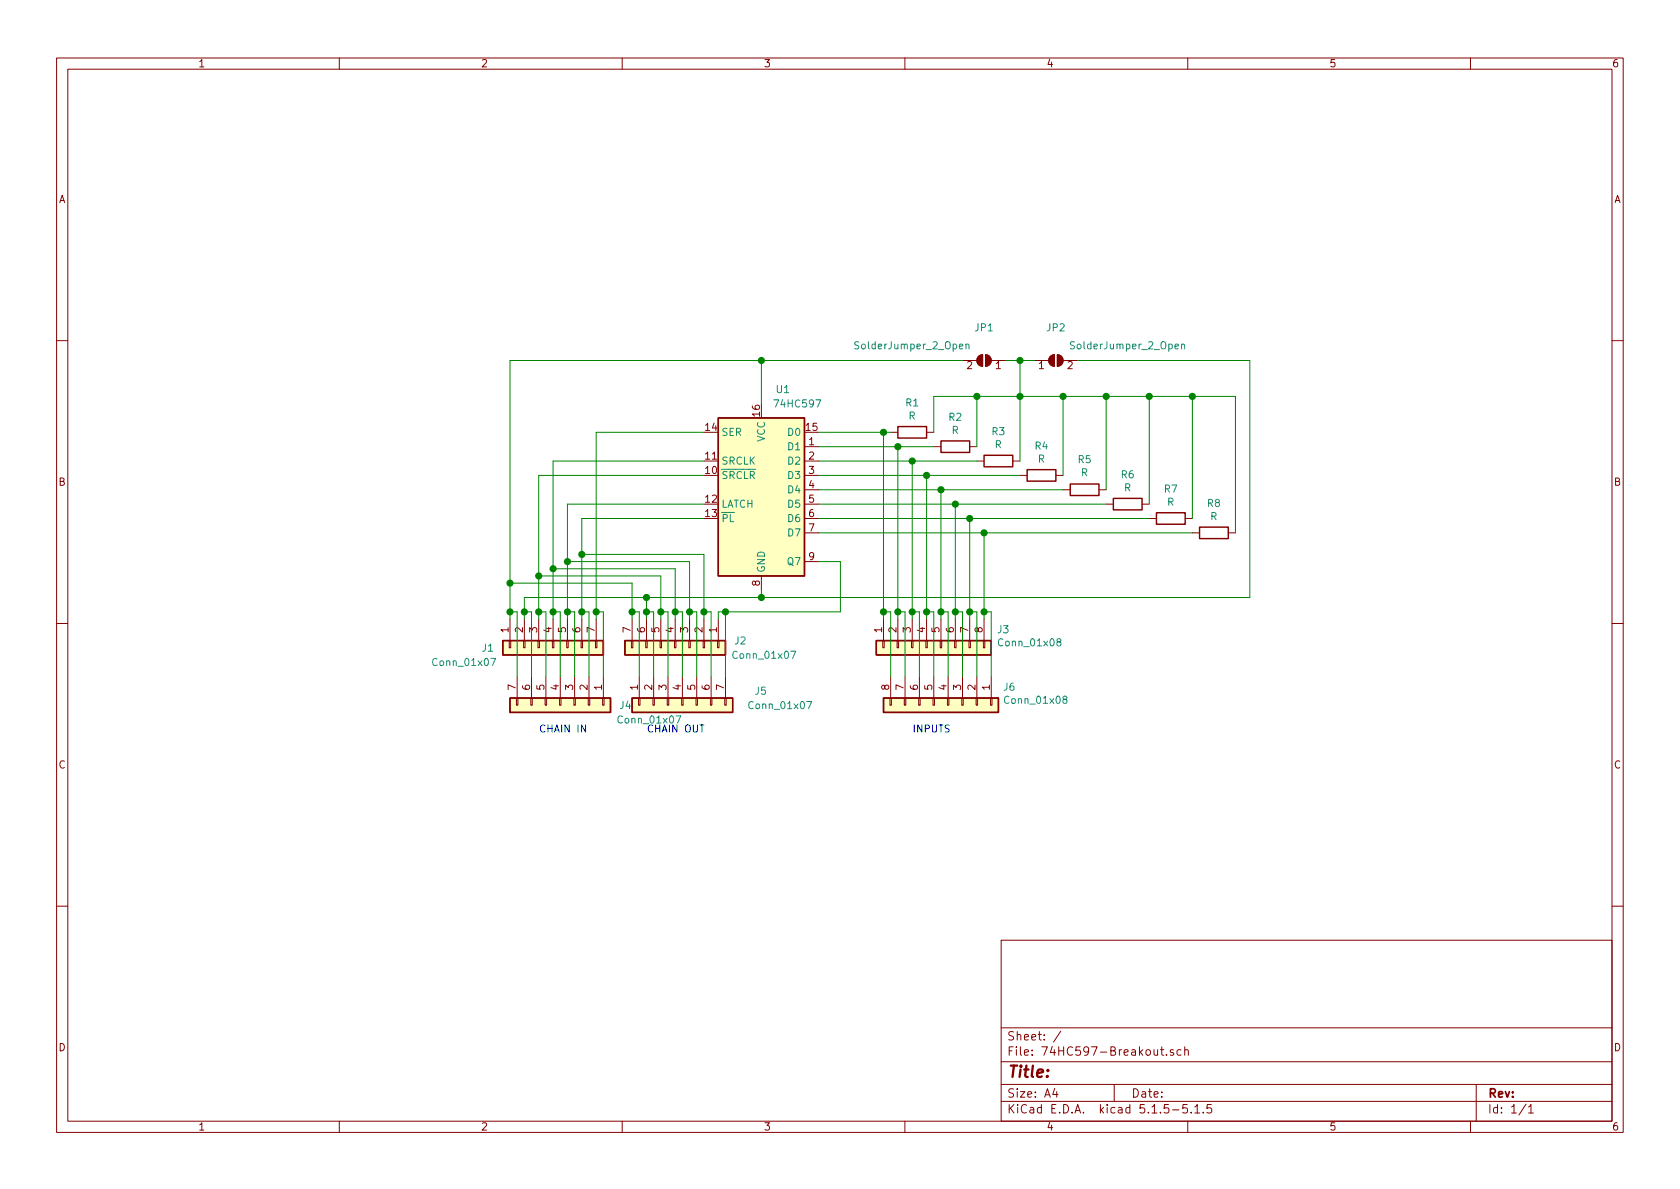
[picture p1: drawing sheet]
EESchema Schematic File Version 4
EELAYER 30 0
EELAYER END
$Descr A4 11693 8268
encoding utf-8
Sheet 1 1
Title ""
Date ""
Rev ""
Comp ""
Comment1 ""
Comment2 ""
Comment3 ""
Comment4 ""
$EndDescr
$Comp
L project:74HC597 U1
U 1 1
P 5300 3400
F 0 "U1" H 5450 4100 50  0000 C CNN
F 1 "74HC597" H 5550 4000 50  0000 C CNN
F 2 "Package_SO:SOIC-16_3.9x9.9mm_P1.27mm" H 5300 3400 50  0001 C CNN
F 3 "https://www.ti.com/lit/ds/symlink/cd74hc597.pdf?HQS=TI-null-null-digikeymode-df-pf-null-wwe&ts=1599084771761" H 5300 3400 50  0001 C CNN
	1    5300 3400
	1    0    0    -1  
$EndComp
$Comp
L Device:R R1
U 1 1
P 6350 3000
F 0 "R1" V 6143 3000 50  0000 C CNN
F 1 "R" V 6234 3000 50  0000 C CNN
F 2 "Resistor_SMD:R_0805_2012Metric" V 6280 3000 50  0001 C CNN
F 3 "~" H 6350 3000 50  0001 C CNN
	1    6350 3000
	0    1    1    0   
$EndComp
$Comp
L Device:R R2
U 1 1
P 6650 3100
F 0 "R2" V 6443 3100 50  0000 C CNN
F 1 "R" V 6534 3100 50  0000 C CNN
F 2 "Resistor_SMD:R_0805_2012Metric" V 6580 3100 50  0001 C CNN
F 3 "~" H 6650 3100 50  0001 C CNN
	1    6650 3100
	0    1    1    0   
$EndComp
$Comp
L Device:R R3
U 1 1
P 6950 3200
F 0 "R3" V 6743 3200 50  0000 C CNN
F 1 "R" V 6834 3200 50  0000 C CNN
F 2 "Resistor_SMD:R_0805_2012Metric" V 6880 3200 50  0001 C CNN
F 3 "~" H 6950 3200 50  0001 C CNN
	1    6950 3200
	0    1    1    0   
$EndComp
$Comp
L Device:R R4
U 1 1
P 7250 3300
F 0 "R4" V 7043 3300 50  0000 C CNN
F 1 "R" V 7134 3300 50  0000 C CNN
F 2 "Resistor_SMD:R_0805_2012Metric" V 7180 3300 50  0001 C CNN
F 3 "~" H 7250 3300 50  0001 C CNN
	1    7250 3300
	0    1    1    0   
$EndComp
Wire Wire Line
	5700 3200 6350 3200
Wire Wire Line
	5700 3300 6450 3300
$Comp
L Device:R R8
U 1 1
P 8450 3700
F 0 "R8" V 8243 3700 50  0000 C CNN
F 1 "R" V 8334 3700 50  0000 C CNN
F 2 "Resistor_SMD:R_0805_2012Metric" V 8380 3700 50  0001 C CNN
F 3 "~" H 8450 3700 50  0001 C CNN
	1    8450 3700
	0    1    1    0   
$EndComp
$Comp
L Device:R R7
U 1 1
P 8150 3600
F 0 "R7" V 7943 3600 50  0000 C CNN
F 1 "R" V 8034 3600 50  0000 C CNN
F 2 "Resistor_SMD:R_0805_2012Metric" V 8080 3600 50  0001 C CNN
F 3 "~" H 8150 3600 50  0001 C CNN
	1    8150 3600
	0    1    1    0   
$EndComp
$Comp
L Device:R R6
U 1 1
P 7850 3500
F 0 "R6" V 7643 3500 50  0000 C CNN
F 1 "R" V 7734 3500 50  0000 C CNN
F 2 "Resistor_SMD:R_0805_2012Metric" V 7780 3500 50  0001 C CNN
F 3 "~" H 7850 3500 50  0001 C CNN
	1    7850 3500
	0    1    1    0   
$EndComp
$Comp
L Device:R R5
U 1 1
P 7550 3400
F 0 "R5" V 7757 3400 50  0000 C CNN
F 1 "R" V 7666 3400 50  0000 C CNN
F 2 "Resistor_SMD:R_0805_2012Metric" V 7480 3400 50  0001 C CNN
F 3 "~" H 7550 3400 50  0001 C CNN
	1    7550 3400
	0    -1   -1   0   
$EndComp
Wire Wire Line
	6500 3000 6500 2750
Wire Wire Line
	6500 2750 6800 2750
Wire Wire Line
	6800 2750 6800 3100
Wire Wire Line
	7100 3200 7100 2750
Wire Wire Line
	7100 2750 6800 2750
Connection ~ 6800 2750
Wire Wire Line
	7400 3300 7400 2750
Wire Wire Line
	7400 2750 7100 2750
Connection ~ 7100 2750
Wire Wire Line
	7700 2750 7400 2750
Connection ~ 7400 2750
Wire Wire Line
	8000 3500 8000 2750
Wire Wire Line
	8000 2750 7700 2750
Connection ~ 7700 2750
Wire Wire Line
	8300 3600 8300 2750
Wire Wire Line
	8300 2750 8000 2750
Connection ~ 8000 2750
Wire Wire Line
	8600 3700 8600 2750
Wire Wire Line
	8600 2750 8300 2750
Connection ~ 8300 2750
Wire Wire Line
	7400 3400 6550 3400
Wire Wire Line
	5700 3500 6650 3500
Wire Wire Line
	8300 3700 6850 3700
$Comp
L Jumper:SolderJumper_2_Open JP2
U 1 1
P 7350 2500
F 0 "JP2" H 7350 2275 50  0000 C CNN
F 1 "SolderJumper_2_Open" H 7850 2400 50  0000 C CNN
F 2 "Jumper:SolderJumper-2_P1.3mm_Open_TrianglePad1.0x1.5mm" H 7350 2500 50  0001 C CNN
F 3 "~" H 7350 2500 50  0001 C CNN
	1    7350 2500
	1    0    0    1   
$EndComp
$Comp
L Jumper:SolderJumper_2_Open JP1
U 1 1
P 6850 2500
F 0 "JP1" H 6850 2275 50  0000 C CNN
F 1 "SolderJumper_2_Open" H 7350 2400 50  0000 C CNN
F 2 "Jumper:SolderJumper-2_P1.3mm_Open_TrianglePad1.0x1.5mm" H 6850 2500 50  0001 C CNN
F 3 "~" H 6850 2500 50  0001 C CNN
	1    6850 2500
	-1   0    0    1   
$EndComp
Wire Wire Line
	7100 2750 7100 2500
Wire Wire Line
	7100 2500 7000 2500
Wire Wire Line
	7100 2500 7200 2500
Connection ~ 7100 2500
Wire Wire Line
	7500 2500 8700 2500
Wire Wire Line
	8700 2500 8700 4150
Wire Wire Line
	5300 4150 5300 4100
Wire Wire Line
	6700 2500 5300 2500
Wire Wire Line
	5300 2500 5300 2800
$Comp
L Connector_Generic:Conn_01x08 J3
U 1 1
P 6450 4500
F 0 "J3" V 6322 4012 50  0000 R CNN
F 1 "Conn_01x08" V 6413 4012 50  0000 R CNN
F 2 "74HC597-Breakout:Conn_Pads_8" H 6450 4500 50  0001 C CNN
F 3 "~" H 6450 4500 50  0001 C CNN
	1    6450 4500
	0    -1   1    0   
$EndComp
Wire Wire Line
	5700 3000 6150 3000
Wire Wire Line
	5700 3100 6250 3100
Connection ~ 6150 3000
Wire Wire Line
	6150 3000 6200 3000
Connection ~ 6250 3100
Wire Wire Line
	6250 3100 6500 3100
Connection ~ 6350 3200
Wire Wire Line
	6350 3200 6800 3200
Connection ~ 6450 3300
Wire Wire Line
	6450 3300 7100 3300
Connection ~ 6550 3400
Wire Wire Line
	6550 3400 5700 3400
Connection ~ 6650 3500
Wire Wire Line
	6650 3500 7700 3500
Wire Wire Line
	5700 3600 6750 3600
Connection ~ 6750 3600
Wire Wire Line
	6750 3600 8000 3600
Connection ~ 6850 3700
Wire Wire Line
	6850 3700 5700 3700
Wire Wire Line
	3550 2500 5300 2500
Connection ~ 5300 2500
Connection ~ 5300 4150
Wire Wire Line
	5700 3900 5850 3900
Wire Wire Line
	4900 3000 4150 3000
Wire Wire Line
	4900 3300 3750 3300
Wire Wire Line
	4900 3200 3850 3200
Wire Wire Line
	3850 3200 3850 3950
Wire Wire Line
	4900 3500 3950 3500
Wire Wire Line
	3950 3500 3950 3900
Wire Wire Line
	4900 3600 4050 3600
Wire Wire Line
	4050 3600 4050 3850
Wire Wire Line
	3550 2500 3550 4050
Wire Wire Line
	3750 3300 3750 4000
Wire Wire Line
	3650 4150 4500 4150
Wire Wire Line
	4400 4050 3550 4050
Connection ~ 3550 4050
Connection ~ 4500 4150
Wire Wire Line
	4500 4150 5300 4150
Wire Wire Line
	4600 4000 3750 4000
Connection ~ 3750 4000
Connection ~ 3850 3950
Wire Wire Line
	4800 3900 3950 3900
Wire Wire Line
	4900 3850 4050 3850
Connection ~ 4050 3850
Wire Wire Line
	5000 4300 5000 4250
Wire Wire Line
	5850 4250 5850 3900
Text Notes 6350 5100 0    50   ~ 0
INPUTS
Wire Wire Line
	6150 3000 6150 4250
Wire Wire Line
	6250 3100 6250 4250
Wire Wire Line
	8700 4150 5300 4150
Wire Wire Line
	6350 3200 6350 4250
Wire Wire Line
	6450 3300 6450 4250
Wire Wire Line
	6550 3400 6550 4250
Wire Wire Line
	6650 3500 6650 4250
Wire Wire Line
	7700 2750 7700 3400
Wire Wire Line
	4700 3950 3850 3950
Wire Wire Line
	6200 4700 6200 4250
Wire Wire Line
	6200 4250 6150 4250
Connection ~ 6150 4250
Wire Wire Line
	6150 4250 6150 4300
Wire Wire Line
	6250 4250 6300 4250
Wire Wire Line
	6300 4250 6300 4700
Connection ~ 6250 4250
Wire Wire Line
	6250 4250 6250 4300
Wire Wire Line
	6400 4700 6400 4250
Wire Wire Line
	6400 4250 6350 4250
Connection ~ 6350 4250
Wire Wire Line
	6350 4250 6350 4300
Wire Wire Line
	6500 4700 6500 4250
Wire Wire Line
	6500 4250 6450 4250
Connection ~ 6450 4250
Wire Wire Line
	6450 4250 6450 4300
Wire Wire Line
	6600 4700 6600 4250
Wire Wire Line
	6600 4250 6550 4250
Connection ~ 6550 4250
Wire Wire Line
	6550 4250 6550 4300
Wire Wire Line
	6700 4700 6700 4250
Wire Wire Line
	6700 4250 6650 4250
Connection ~ 6650 4250
Wire Wire Line
	6650 4250 6650 4300
Connection ~ 3950 3900
$Comp
L Connector_Generic:Conn_01x07 J1
U 1 1
P 3850 4500
F 0 "J1" V 3850 5000 50  0000 R CNN
F 1 "Conn_01x07" V 3950 5350 50  0000 R CNN
F 2 "74HC597-Breakout:Conn_Pads_7" H 3850 4500 50  0001 C CNN
F 3 "~" H 3850 4500 50  0001 C CNN
	1    3850 4500
	0    -1   1    0   
$EndComp
$Comp
L Connector_Generic:Conn_01x07 J2
U 1 1
P 4700 4500
F 0 "J2" V 4650 5000 50  0000 R CNN
F 1 "Conn_01x07" V 4750 5350 50  0000 R CNN
F 2 "74HC597-Breakout:Conn_Pads_7" H 4700 4500 50  0001 C CNN
F 3 "~" H 4700 4500 50  0001 C CNN
	1    4700 4500
	0    1    1    0   
$EndComp
Wire Wire Line
	5050 4250 5850 4250
Wire Wire Line
	5000 4250 5050 4250
Connection ~ 5050 4250
Wire Wire Line
	5050 4700 5050 4250
Wire Wire Line
	4900 4250 4900 3850
Wire Wire Line
	4900 4300 4900 4250
Connection ~ 4900 4250
Wire Wire Line
	4950 4250 4900 4250
Wire Wire Line
	4950 4700 4950 4250
Wire Wire Line
	4800 4250 4800 3900
Wire Wire Line
	4800 4300 4800 4250
Connection ~ 4800 4250
Wire Wire Line
	4850 4250 4800 4250
Wire Wire Line
	4850 4700 4850 4250
Wire Wire Line
	4700 4250 4700 3950
Wire Wire Line
	4700 4300 4700 4250
Connection ~ 4700 4250
Wire Wire Line
	4750 4250 4700 4250
Wire Wire Line
	4750 4700 4750 4250
Wire Wire Line
	4600 4250 4600 4000
Wire Wire Line
	4600 4300 4600 4250
Connection ~ 4600 4250
Wire Wire Line
	4650 4250 4600 4250
Wire Wire Line
	4650 4700 4650 4250
Wire Wire Line
	4500 4250 4500 4150
Wire Wire Line
	4500 4300 4500 4250
Connection ~ 4500 4250
Wire Wire Line
	4550 4250 4500 4250
Wire Wire Line
	4550 4700 4550 4250
Wire Wire Line
	4450 4250 4450 4700
Wire Wire Line
	4400 4250 4400 4050
Wire Wire Line
	4400 4300 4400 4250
Connection ~ 4400 4250
Wire Wire Line
	4400 4250 4450 4250
Wire Wire Line
	3600 4700 3600 4250
Wire Wire Line
	3550 4250 3550 4300
Wire Wire Line
	3550 4050 3550 4250
Connection ~ 3550 4250
Wire Wire Line
	3600 4250 3550 4250
Wire Wire Line
	3700 4700 3700 4250
Wire Wire Line
	3650 4250 3650 4300
Wire Wire Line
	3650 4150 3650 4250
Connection ~ 3650 4250
Wire Wire Line
	3700 4250 3650 4250
Wire Wire Line
	3750 4250 3750 4300
Wire Wire Line
	3750 4000 3750 4250
Connection ~ 3750 4250
Wire Wire Line
	3800 4250 3750 4250
Wire Wire Line
	3800 4700 3800 4250
Wire Wire Line
	3850 4250 3850 4300
Wire Wire Line
	3850 3950 3850 4250
Connection ~ 3850 4250
Wire Wire Line
	3900 4250 3850 4250
Wire Wire Line
	3900 4700 3900 4250
Wire Wire Line
	3950 4250 3950 4300
Wire Wire Line
	3950 3900 3950 4250
Connection ~ 3950 4250
Wire Wire Line
	4000 4250 3950 4250
Wire Wire Line
	4000 4700 4000 4250
Wire Wire Line
	4150 4250 4150 4300
Wire Wire Line
	4150 3000 4150 4250
Connection ~ 4150 4250
Wire Wire Line
	4200 4250 4150 4250
Wire Wire Line
	4050 4250 4050 4300
Wire Wire Line
	4050 3850 4050 4250
Connection ~ 4050 4250
Wire Wire Line
	4100 4250 4050 4250
Wire Wire Line
	4100 4700 4100 4250
Wire Wire Line
	4200 4700 4200 4250
$Comp
L Connector_Generic:Conn_01x08 J6
U 1 1
P 6600 4900
F 0 "J6" V 6472 5280 50  0000 L CNN
F 1 "Conn_01x08" V 6563 5280 50  0000 L CNN
F 2 "Connector_Molex:Molex_PicoBlade_53261-0871_1x08-1MP_P1.25mm_Horizontal" H 6600 4900 50  0001 C CNN
F 3 "~" H 6600 4900 50  0001 C CNN
	1    6600 4900
	0    1    1    0   
$EndComp
Text Notes 3750 5100 0    50   ~ 0
CHAIN IN
Text Notes 4500 5100 0    50   ~ 0
CHAIN OUT
$Comp
L Connector_Generic:Conn_01x07 J4
U 1 1
P 3900 4900
F 0 "J4" V 3900 5400 50  0000 R CNN
F 1 "Conn_01x07" V 4000 5750 50  0000 R CNN
F 2 "Connector_Molex:Molex_PicoBlade_53261-0771_1x07-1MP_P1.25mm_Horizontal" H 3900 4900 50  0001 C CNN
F 3 "~" H 3900 4900 50  0001 C CNN
	1    3900 4900
	0    1    1    0   
$EndComp
$Comp
L Connector_Generic:Conn_01x07 J5
U 1 1
P 4750 4900
F 0 "J5" V 4650 4400 50  0000 R CNN
F 1 "Conn_01x07" V 4750 4450 50  0000 R CNN
F 2 "Connector_Molex:Molex_PicoBlade_53261-0771_1x07-1MP_P1.25mm_Horizontal" H 4750 4900 50  0001 C CNN
F 3 "~" H 4750 4900 50  0001 C CNN
	1    4750 4900
	0    -1   1    0   
$EndComp
Wire Wire Line
	6800 4700 6800 4250
Wire Wire Line
	6800 4250 6750 4250
Wire Wire Line
	6750 3600 6750 4250
Wire Wire Line
	6750 4250 6750 4300
Connection ~ 6750 4250
Wire Wire Line
	6900 4700 6900 4250
Wire Wire Line
	6900 4250 6850 4250
Wire Wire Line
	6850 3700 6850 4250
Wire Wire Line
	6850 4250 6850 4300
Connection ~ 6850 4250
$EndSCHEMATC
